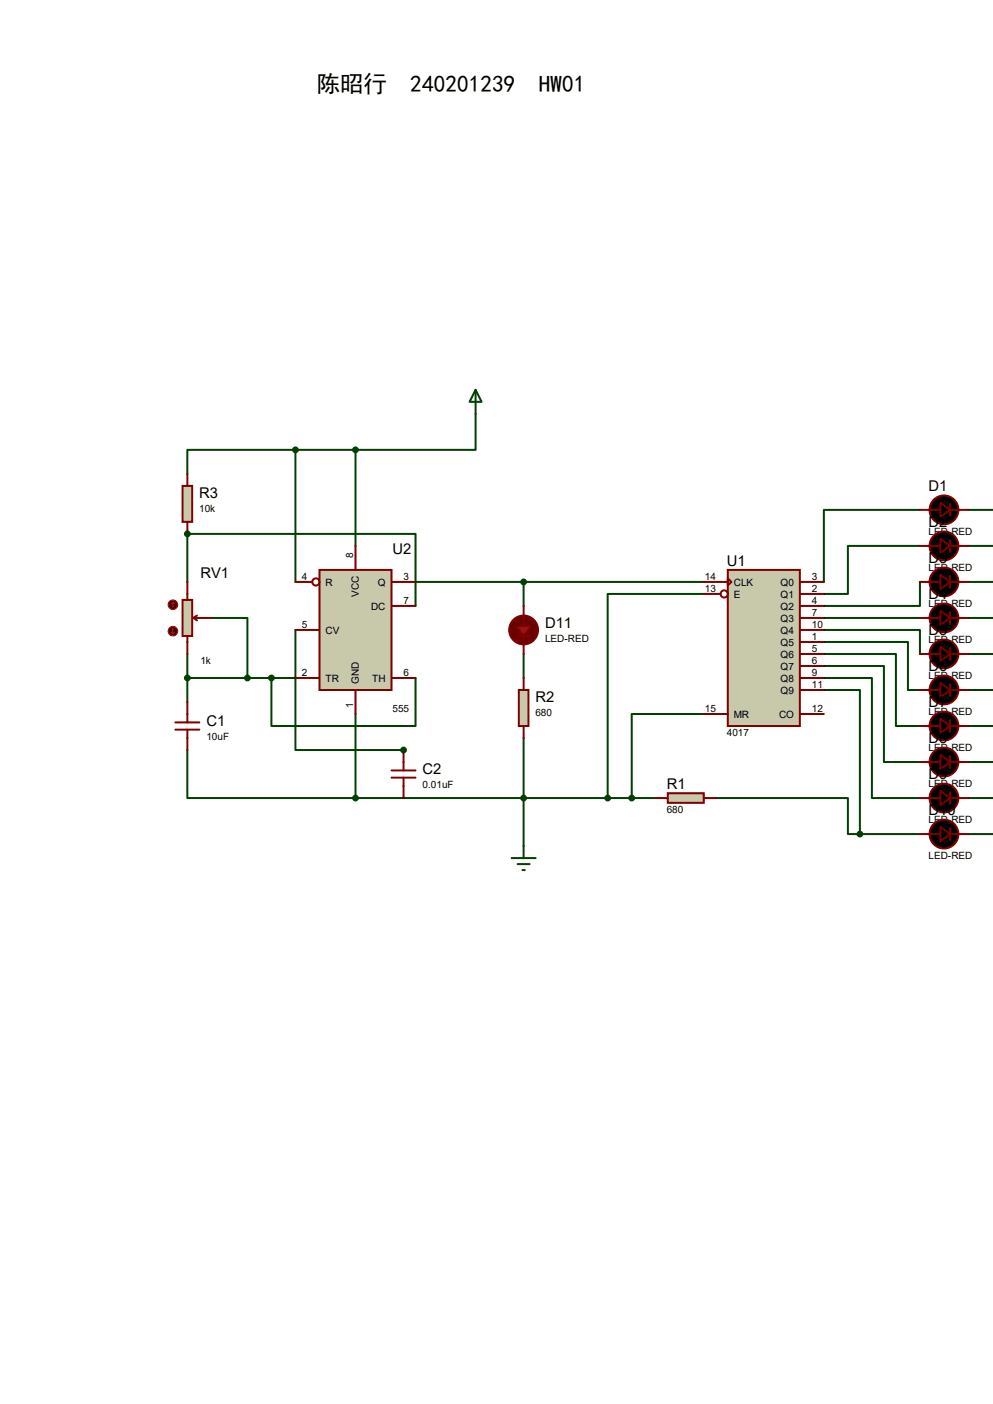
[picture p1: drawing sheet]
<svg xmlns="http://www.w3.org/2000/svg" width="210mm" height="297mm" viewBox="0 0 210 297" stroke-linecap="round" stroke-linejoin="round" font-family="sans-serif">
<g fill="none" stroke="#004000" stroke-width=".42">
<path d="M39.6 100.2v-5h22.9v27.9M39.6 112.9h48.3v15.3M194.6 107.9h-20.4v15.2M194.6 115.5h-15.3v10.1h-5.1M204.7 107.9h5.4M204.7 115.5h5.4M87.9 123.1h60.9M110.7 123.1v5.1M110.7 138.3v5.1M148.8 125.6h-20.3v43.2M174.2 133.3h20.4v5M174.2 135.8h17.8v10.2h2.6"/>
<path d="M174.2 138.3h15.3v15.3h5.1M174.2 130.7h20.4M194.6 123.1v5.1h-20.4M204.7 130.7h5.4M204.7 138.3h5.4M204.7 123.1h5.4M39.6 158.7v10.1h35.6M75.2 151v17.8M110.7 156.1v12.7M148.8 151h-15.2v17.8M174.2 140.9h12.7v20.3h7.7M174.2 143.4h10.2v25.4h10.2"/>
<path d="M174.2 146h7.7v30.4M204.7 153.6h5.4M204.7 146h5.4M75.2 168.8h63.5M151.4 168.8h27.9v7.6h2.6M181.9 176.4h12.7M204.7 176.4h5.4M204.7 168.8h5.4M204.7 161.2h5.4"/>
</g>
<circle cx="39.6" cy="112.9" r=".21" fill="#004000"/>
<path d="M39.6 112.9v10.2M62.5 133.3v25.4h22.8M62.5 143.4h-5.1v10.2h30.5v-10.2" fill="none" stroke="#004000" stroke-width=".42"/>
<circle cx="85.3" cy="158.7" r=".21" fill="#004000"/>
<path d="M62.5 95.2h12.7M75.2 95.2v20.3M100.6 87.5v7.7h-25.4M39.6 138.3v10.2M44.7 130.7h7.6v12.7M39.6 143.4h17.8M110.7 168.8v10.2" fill="none" stroke="#004000" stroke-width=".42"/>
<path d="M153.9 120.6h15.3v33h-15.3z" fill="#c8c8aa" stroke="#800000" stroke-width=".42"/>
<g fill="none" stroke="#800000" stroke-width=".42">
<path d="M194.6 107.9h4.3M194.6 115.5h4.3M200.9 107.9h3.8M200.9 115.5h3.8M148.8 123.1h5.1M148.8 125.6h3.6M153.9 122.3l.8 .8-.8 .8zM169.2 123.1h5M169.2 125.6h5M169.2 128.2h5M169.2 130.7h5M169.2 133.3h5"/>
<path d="M169.2 135.8h5M169.2 138.3h5M194.6 123.1h4.3M194.6 130.7h4.3M194.6 138.3h4.3M200.9 123.1h3.8M200.9 130.7h3.8M200.9 138.3h3.8M148.8 151h5.1M169.2 151h5M169.2 140.9h5M169.2 143.4h5"/>
<path d="M169.2 146h5M194.6 146h4.3M194.6 153.6h4.3M200.9 146h3.8M200.9 153.6h3.8M194.6 161.2h4.3M194.6 168.8h4.3M194.6 176.4h4.3M200.9 161.2h3.8M200.9 168.8h3.8M200.9 176.4h3.8"/>
<circle cx="153.2" cy="125.6" r=".76"/>
</g>
<g fill="#000" stroke="#800000" stroke-width=".42">
<circle cx="199.6" cy="115.5" r="3"/>
<circle cx="199.6" cy="107.9" r="3"/>
<circle cx="199.6" cy="123.1" r="3"/>
<circle cx="199.6" cy="138.3" r="3"/>
<circle cx="199.6" cy="130.7" r="3"/>
<circle cx="199.6" cy="146" r="3"/>
<circle cx="199.6" cy="153.6" r="3"/>
<circle cx="199.6" cy="168.8" r="3"/>
<circle cx="199.6" cy="161.2" r="3"/>
<circle cx="199.6" cy="176.4" r="3"/>
</g>
<path d="M200.9 106.6v2.5M200.9 114.2v2.6M200.9 121.8v2.6M200.9 129.5v2.5M200.9 137.1v2.5M200.9 144.7v2.5M200.9 152.3v2.6M200.9 159.9v2.6M200.9 167.6v2.5M200.9 175.2v2.5" fill="none" stroke="#800000" stroke-width=".38"/>
<path d="M198.9 106.3l2 1.6-2 1.5zM198.9 114l2 1.5-2 1.5zM198.9 121.6l2 1.5-2 1.5zM198.9 129.2l2 1.5-2 1.5zM198.9 136.8l2 1.5-2 1.6zM198.9 144.4l2 1.6-2 1.5zM198.9 152.1l2 1.5-2 1.5zM198.9 159.7l2 1.5-2 1.5zM198.9 167.3l2 1.5-2 1.5zM198.9 174.9l2 1.5-2 1.6z" fill="#000" stroke="#800000" stroke-width=".38"/>
<circle cx="110.7" cy="133.3" r="3" fill="#6a0000" stroke="#800000" stroke-width=".42"/>
<path d="M109.5 134.5h2.5" fill="none" stroke="#800000" stroke-width=".38"/>
<path d="M110.7 130.2v2.3M110.7 134.5v1.8" fill="none" stroke="#800000" stroke-width=".42"/>
<path d="M109.2 132.5h3.1l-1.6 2z" fill="#b50000" stroke="#800000" stroke-width=".38"/>
<path d="M110.7 128.2v2.5M110.7 135.8v2.5" fill="none" stroke="#800000" stroke-width=".42"/>
<path d="M141.2 167.8h7.6v2h-7.6z" fill="#c8c8aa" stroke="#800000" stroke-width=".42"/>
<path d="M138.7 168.8h2.5M148.8 168.8h2.6" fill="none" stroke="#800000" stroke-width=".42"/>
<g fill="#004000" stroke="#004000" stroke-width=".42">
<circle cx="181.9" cy="176.4" r=".51"/>
<circle cx="133.6" cy="168.8" r=".51"/>
</g>
<path d="M109.7 146h2.1v7.6h-2.1z" fill="#c8c8aa" stroke="#800000" stroke-width=".42"/>
<path d="M110.7 143.4v2.6M110.7 153.6v2.5" fill="none" stroke="#800000" stroke-width=".42"/>
<circle cx="128.5" cy="168.8" r=".51" fill="#004000" stroke="#004000" stroke-width=".42"/>
<path d="M67.6 120.6h15.2v25.4h-15.2z" fill="#c8c8aa" stroke="#800000" stroke-width=".42"/>
<g fill="none" stroke="#800000" stroke-width=".42">
<path d="M75.2 115.5v5.1M62.5 123.1h3.5M62.5 133.3h5.1M82.8 123.1h5.1M82.8 128.2h5.1M62.5 143.4h5.1M75.2 146v5M82.8 143.4h5.1"/>
<circle cx="66.8" cy="123.1" r=".76"/>
</g>
<g fill="#004000" stroke="#004000" stroke-width=".42">
<circle cx="110.7" cy="123.1" r=".51"/>
<circle cx="62.5" cy="95.2" r=".51"/>
</g>
<path d="M38.6 102.8h2v7.6h-2z" fill="#c8c8aa" stroke="#800000" stroke-width=".42"/>
<path d="M39.6 100.2v2.6M39.6 110.4v2.5" fill="none" stroke="#800000" stroke-width=".42"/>
<path d="M38.6 126.9h2v7.6h-2z" fill="#c8c8aa" stroke="#800000" stroke-width=".42"/>
<path d="M39.6 123.1v3.8M39.6 134.5v3.8M40.9 130.7l.8 .5M40.9 130.7h3.8M41.7 130.2l-.8 .5" fill="none" stroke="#800000" stroke-width=".42"/>
<circle cx="36.6" cy="127.9" r="1.02" fill="#400000" stroke="#f00" stroke-width=".21"/>
<path d="M36.6 127.4l-.3 .3M36.6 127.4l.2 .3M36.6 127.4v1" fill="none" stroke="#f00" stroke-width=".21"/>
<circle cx="36.6" cy="133.5" r="1.02" fill="#400000" stroke="#f00" stroke-width=".21"/>
<path d="M36.3 133.8l.3 .2M36.6 133v1M36.8 133.8l-.2 .2" fill="none" stroke="#f00" stroke-width=".21"/>
<g fill="#004000" stroke="#004000" stroke-width=".42">
<circle cx="110.7" cy="168.8" r=".51"/>
<circle cx="75.2" cy="168.8" r=".51"/>
<circle cx="39.6" cy="112.9" r=".51"/>
<circle cx="57.4" cy="143.4" r=".51"/>
<circle cx="85.3" cy="158.7" r=".51"/>
<circle cx="75.2" cy="95.2" r=".51"/>
<circle cx="52.3" cy="143.4" r=".51"/>
<circle cx="39.6" cy="143.4" r=".51"/>
</g>
<path d="M37.1 154.3h5.1M37.1 152.8h5.1M39.6 148.5v4.3M39.6 154.3v4.4M85.3 158.7v4.3M82.8 164.5h5.1M82.8 163h5.1M85.3 164.5v4.3" fill="none" stroke="#800000" stroke-width=".42"/>
<path d="M100.6 82.5l1.3 2.5h-2.6zM100.6 82.5v5M110.7 179v2.5M108.2 181.5h5.1M109.5 182.8h2.5M110.5 184.1h.5" fill="none" stroke="#004000" stroke-width=".42"/>
<g font-size="4.9">
<text x="67" y="19.4">陈昭行</text>
<text x="86.8" y="19.4">240201239</text>
<text x="113.9" y="19.4">HW01</text>
</g>
<g font-size="3.1">
<text x="42.1" y="105.4">R3</text>
<text x="196.4" y="103.9">D1</text>
<text x="196.4" y="111.5">D2</text>
<text x="83" y="117.1">U2</text>
<text x="153.7" y="119.7">U1</text>
<text x="196.4" y="119.2">D3</text>
<text x="42.4" y="122.2">RV1</text>
<text x="196.4" y="126.8">D4</text>
<text x="115.3" y="132.8">D11</text>
<text x="196.4" y="134.4">D5</text>
<text x="196.4" y="142">D6</text>
<text x="113.2" y="148.6">R2</text>
<text x="196.4" y="149.6">D7</text>
<text x="43.6" y="153.7">C1</text>
<text x="196.4" y="157.3">D8</text>
<text x="89.4" y="163.8">C2</text>
<text x="141" y="166.9">R1</text>
<text x="196.4" y="164.9">D9</text>
<text x="196.4" y="172.5">D10</text>
</g>
<g font-size="2.1">
<text x="42.1" y="108.3">10k</text>
<text x="196.4" y="113.1">LED-RED</text>
<text x="74.7" y="118" transform="rotate(-90 74.7 118)">8</text>
<text x="63.8" y="122.7">4</text>
<text x="68.8" y="123.9">R</text>
<text x="79.9" y="123.9">Q</text>
<text x="85.3" y="122.7">3</text>
<text x="149.1" y="122.7">14</text>
<text x="149.1" y="125.3">13</text>
<text x="155.2" y="123.9">CLK</text>
<text x="165.1" y="123.9">Q0</text>
<text x="171.7" y="122.7">3</text>
<text x="171.7" y="125.3">2</text>
<text x="196.4" y="120.7">LED-RED</text>
<text x="75.9" y="126.3" transform="rotate(-90 75.9 126.3)">VCC</text>
<text x="78.5" y="128.9">DC</text>
<text x="85.3" y="127.8">7</text>
<text x="155.2" y="126.4">E</text>
<text x="165.1" y="126.4">Q1</text>
<text x="165.1" y="128.9">Q2</text>
<text x="165.1" y="131.5">Q3</text>
<text x="171.7" y="127.8">4</text>
<text x="171.7" y="130.3">7</text>
<text x="196.4" y="128.3">LED-RED</text>
<text x="63.8" y="132.9">5</text>
<text x="68.8" y="134">CV</text>
<text x="115.3" y="135.8">LED-RED</text>
<text x="165.1" y="134">Q4</text>
<text x="165.1" y="136.6">Q5</text>
<text x="171.7" y="132.9">10</text>
<text x="171.7" y="135.4">1</text>
<text x="171.7" y="138">5</text>
<text x="196.4" y="135.9">LED-RED</text>
<text x="42.4" y="140.5">1k</text>
<text x="63.8" y="143">2</text>
<text x="85.3" y="143">6</text>
<text x="165.1" y="139.1">Q6</text>
<text x="165.1" y="141.6">Q7</text>
<text x="171.7" y="140.5">6</text>
<text x="171.7" y="143">9</text>
<text x="196.4" y="143.6">LED-RED</text>
<text x="68.8" y="144.2">TR</text>
<text x="74.7" y="149.7" transform="rotate(-90 74.7 149.7)">1</text>
<text x="75.9" y="144.7" transform="rotate(-90 75.9 144.7)">GND</text>
<text x="78.7" y="144.2">TH</text>
<text x="165.1" y="144.2">Q8</text>
<text x="165.1" y="146.7">Q9</text>
<text x="171.7" y="145.6">11</text>
<text x="83" y="150.7">555</text>
<text x="113.2" y="151.5">680</text>
<text x="149.1" y="150.7">15</text>
<text x="153.7" y="155.7">4017</text>
<text x="155.2" y="151.8">MR</text>
<text x="164.8" y="151.8">CO</text>
<text x="171.7" y="150.7">12</text>
<text x="196.4" y="151.2">LED-RED</text>
<text x="43.6" y="156.6">10uF</text>
<text x="196.4" y="158.8">LED-RED</text>
<text x="89.4" y="166.8">0.01uF</text>
<text x="196.4" y="166.4">LED-RED</text>
<text x="141" y="172">680</text>
<text x="196.4" y="174">LED-RED</text>
<text x="196.4" y="181.7">LED-RED</text>
</g>
</svg>
